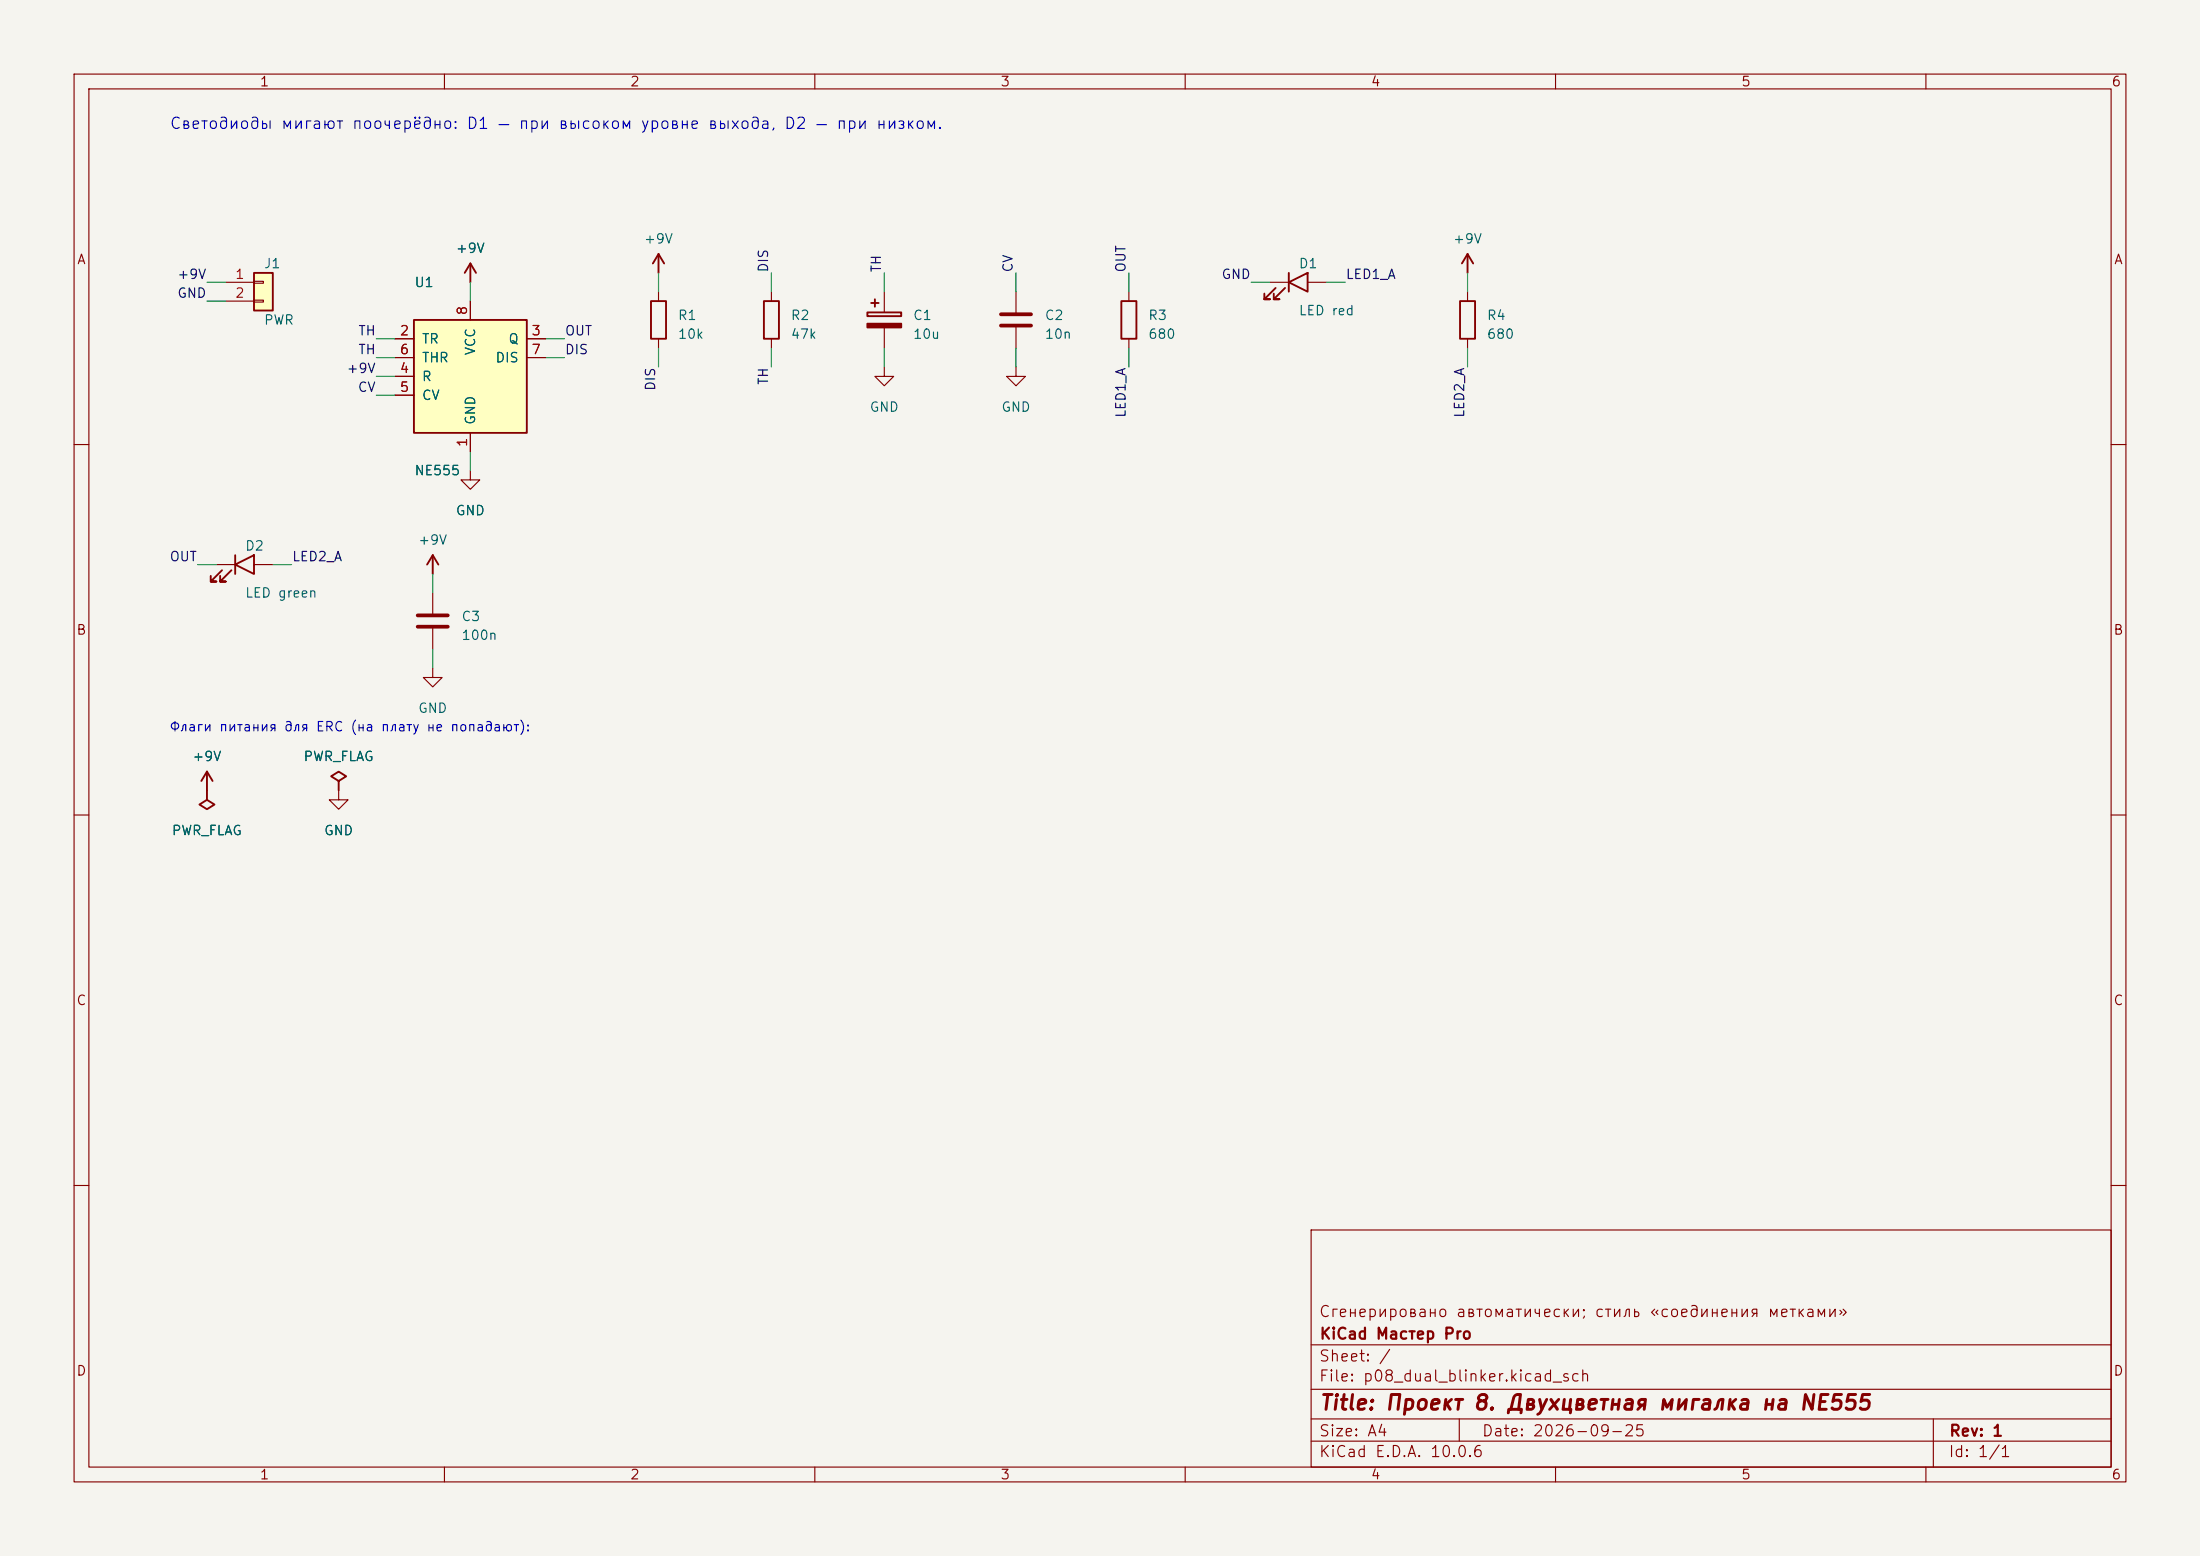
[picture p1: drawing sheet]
(kicad_sch (version 20231120) (generator "eeschema") (generator_version "8.0")
 (paper "A4")
 (title_block (title "Проект 8. Двухцветная мигалка на NE555") (date "2026-09-25") (rev "1") (company "KiCad Мастер Pro") (comment 1 "Сгенерировано автоматически; стиль «соединения метками»"))
 (lib_symbols (symbol "KiCadMaster:Conn_01x02" (pin_numbers) (pin_names (offset 0) hide) (exclude_from_sim no) (in_bom yes) (on_board yes) (property "Reference" "J" (at 0 5.08 0) (effects (font (size 1.27 1.27)))) (property "Value" "Conn_01x02" (at 0 -2.54 0) (effects (font (size 1.27 1.27)))) (property "Footprint" "" (at 0 0 0) (effects (font (size 1.27 1.27)) hide)) (property "Datasheet" "~" (at 0 0 0) (effects (font (size 1.27 1.27)) hide)) (property "Description" "Разъём" (at 0 0 0) (effects (font (size 1.27 1.27)) hide)) (symbol "Conn_01x02_0_1" (rectangle (start -1.27 3.81) (end 1.27 -1.27) (stroke (width 0.254) (type default)) (fill (type background))) (rectangle (start -1.27 2.667) (end 0 2.413) (stroke (width 0.1524) (type default)) (fill (type none))) (rectangle (start -1.27 0.127) (end 0 -0.127) (stroke (width 0.1524) (type default)) (fill (type none)))) (symbol "Conn_01x02_1_1" (pin passive line (at -5.08 2.54 0) (length 3.81) (name "Pin_1" (effects (font (size 1.27 1.27)))) (number "1" (effects (font (size 1.27 1.27))))) (pin passive line (at -5.08 0 0) (length 3.81) (name "Pin_2" (effects (font (size 1.27 1.27)))) (number "2" (effects (font (size 1.27 1.27))))))) (symbol "KiCadMaster:NE555" (pin_numbers) (pin_names (offset 1.016)) (exclude_from_sim no) (in_bom yes) (on_board yes) (property "Reference" "U" (at -7.62 12.7 0) (effects (font (size 1.27 1.27)))) (property "Value" "NE555" (at -7.62 -12.7 0) (effects (font (size 1.27 1.27)))) (property "Footprint" "" (at 0 0 0) (effects (font (size 1.27 1.27)) hide)) (property "Datasheet" "~" (at 0 0 0) (effects (font (size 1.27 1.27)) hide)) (property "Description" "Таймер NE555, DIP-8" (at 0 0 0) (effects (font (size 1.27 1.27)) hide)) (property "ki_keywords" "timer 555" (at 0 0 0) (effects (font (size 1.27 1.27)) hide)) (symbol "NE555_0_1" (rectangle (start -7.62 7.62) (end 7.62 -7.62) (stroke (width 0.254) (type default)) (fill (type background)))) (symbol "NE555_1_1" (pin input line (at -10.16 5.08 0) (length 2.54) (name "TR" (effects (font (size 1.27 1.27)))) (number "2" (effects (font (size 1.27 1.27))))) (pin input line (at -10.16 2.54 0) (length 2.54) (name "THR" (effects (font (size 1.27 1.27)))) (number "6" (effects (font (size 1.27 1.27))))) (pin input line (at -10.16 0 0) (length 2.54) (name "R" (effects (font (size 1.27 1.27)))) (number "4" (effects (font (size 1.27 1.27))))) (pin input line (at -10.16 -2.54 0) (length 2.54) (name "CV" (effects (font (size 1.27 1.27)))) (number "5" (effects (font (size 1.27 1.27))))) (pin output line (at 10.16 5.08 180) (length 2.54) (name "Q" (effects (font (size 1.27 1.27)))) (number "3" (effects (font (size 1.27 1.27))))) (pin open_collector line (at 10.16 2.54 180) (length 2.54) (name "DIS" (effects (font (size 1.27 1.27)))) (number "7" (effects (font (size 1.27 1.27))))) (pin power_in line (at 0 10.16 270) (length 2.54) (name "VCC" (effects (font (size 1.27 1.27)))) (number "8" (effects (font (size 1.27 1.27))))) (pin power_in line (at 0 -10.16 90) (length 2.54) (name "GND" (effects (font (size 1.27 1.27)))) (number "1" (effects (font (size 1.27 1.27))))))) (symbol "KiCadMaster:R" (pin_numbers hide) (pin_names (offset 0) hide) (exclude_from_sim no) (in_bom yes) (on_board yes) (property "Reference" "R" (at 2.54 0.635 0) (effects (font (size 1.27 1.27)))) (property "Value" "R" (at 2.54 -1.905 0) (effects (font (size 1.27 1.27)))) (property "Footprint" "" (at 0 0 0) (effects (font (size 1.27 1.27)) hide)) (property "Datasheet" "~" (at 0 0 0) (effects (font (size 1.27 1.27)) hide)) (property "Description" "Резистор" (at 0 0 0) (effects (font (size 1.27 1.27)) hide)) (symbol "R_0_1" (rectangle (start -1.016 -2.54) (end 1.016 2.54) (stroke (width 0.254) (type default)) (fill (type none)))) (symbol "R_1_1" (pin passive line (at 0 3.81 270) (length 1.27) (name "~" (effects (font (size 1.27 1.27)))) (number "1" (effects (font (size 1.27 1.27))))) (pin passive line (at 0 -3.81 90) (length 1.27) (name "~" (effects (font (size 1.27 1.27)))) (number "2" (effects (font (size 1.27 1.27))))))) (symbol "KiCadMaster:C_Polarized" (pin_numbers hide) (pin_names (offset 0) hide) (exclude_from_sim no) (in_bom yes) (on_board yes) (property "Reference" "C" (at 3.81 0.635 0) (effects (font (size 1.27 1.27)))) (property "Value" "C_Polarized" (at 3.81 -1.905 0) (effects (font (size 1.27 1.27)))) (property "Footprint" "" (at 0 0 0) (effects (font (size 1.27 1.27)) hide)) (property "Datasheet" "~" (at 0 0 0) (effects (font (size 1.27 1.27)) hide)) (property "Description" "Полярный конденсатор" (at 0 0 0) (effects (font (size 1.27 1.27)) hide)) (symbol "C_Polarized_0_1" (rectangle (start -2.286 0.508) (end 2.286 1.016) (stroke (width 0.254) (type default)) (fill (type none))) (rectangle (start -2.286 -1.016) (end 2.286 -0.508) (stroke (width 0.254) (type default)) (fill (type outline))) (polyline (pts (xy -1.778 2.286) (xy -0.762 2.286)) (stroke (width 0.254) (type default)) (fill (type none))) (polyline (pts (xy -1.27 2.794) (xy -1.27 1.778)) (stroke (width 0.254) (type default)) (fill (type none)))) (symbol "C_Polarized_1_1" (pin passive line (at 0 3.81 270) (length 2.794) (name "~" (effects (font (size 1.27 1.27)))) (number "1" (effects (font (size 1.27 1.27))))) (pin passive line (at 0 -3.81 90) (length 2.794) (name "~" (effects (font (size 1.27 1.27)))) (number "2" (effects (font (size 1.27 1.27))))))) (symbol "KiCadMaster:C" (pin_numbers hide) (pin_names (offset 0) hide) (exclude_from_sim no) (in_bom yes) (on_board yes) (property "Reference" "C" (at 3.81 0.635 0) (effects (font (size 1.27 1.27)))) (property "Value" "C" (at 3.81 -1.905 0) (effects (font (size 1.27 1.27)))) (property "Footprint" "" (at 0 0 0) (effects (font (size 1.27 1.27)) hide)) (property "Datasheet" "~" (at 0 0 0) (effects (font (size 1.27 1.27)) hide)) (property "Description" "Конденсатор" (at 0 0 0) (effects (font (size 1.27 1.27)) hide)) (symbol "C_0_1" (polyline (pts (xy -2.032 0.762) (xy 2.032 0.762)) (stroke (width 0.508) (type default)) (fill (type none))) (polyline (pts (xy -2.032 -0.762) (xy 2.032 -0.762)) (stroke (width 0.508) (type default)) (fill (type none)))) (symbol "C_1_1" (pin passive line (at 0 3.81 270) (length 3.048) (name "~" (effects (font (size 1.27 1.27)))) (number "1" (effects (font (size 1.27 1.27))))) (pin passive line (at 0 -3.81 90) (length 3.048) (name "~" (effects (font (size 1.27 1.27)))) (number "2" (effects (font (size 1.27 1.27))))))) (symbol "KiCadMaster:LED" (pin_numbers hide) (pin_names (offset 0) hide) (exclude_from_sim no) (in_bom yes) (on_board yes) (property "Reference" "D" (at 0 2.54 0) (effects (font (size 1.27 1.27)))) (property "Value" "LED" (at 0 -3.81 0) (effects (font (size 1.27 1.27)))) (property "Footprint" "" (at 0 0 0) (effects (font (size 1.27 1.27)) hide)) (property "Datasheet" "~" (at 0 0 0) (effects (font (size 1.27 1.27)) hide)) (property "Description" "Светодиод" (at 0 0 0) (effects (font (size 1.27 1.27)) hide)) (symbol "LED_0_1" (polyline (pts (xy 1.27 1.27) (xy 1.27 -1.27) (xy -1.27 0) (xy 1.27 1.27)) (stroke (width 0.254) (type default)) (fill (type none))) (polyline (pts (xy -1.27 1.27) (xy -1.27 -1.27)) (stroke (width 0.254) (type default)) (fill (type none))) (polyline (pts (xy -3.048 -0.762) (xy -4.572 -2.286) (xy -3.81 -2.286) (xy -4.572 -2.286) (xy -4.572 -1.524)) (stroke (width 0.254) (type default)) (fill (type none))) (polyline (pts (xy -1.778 -0.762) (xy -3.302 -2.286) (xy -2.54 -2.286) (xy -3.302 -2.286) (xy -3.302 -1.524)) (stroke (width 0.254) (type default)) (fill (type none)))) (symbol "LED_1_1" (pin passive line (at -3.81 0 0) (length 2.54) (name "K" (effects (font (size 1.27 1.27)))) (number "1" (effects (font (size 1.27 1.27))))) (pin passive line (at 3.81 0 180) (length 2.54) (name "A" (effects (font (size 1.27 1.27)))) (number "2" (effects (font (size 1.27 1.27))))))) (symbol "KiCadMaster:+9V" (power) (pin_numbers hide) (pin_names (offset 0) hide) (exclude_from_sim no) (in_bom yes) (on_board yes) (property "Reference" "#PWR" (at 0 -3.81 0) (effects (font (size 1.27 1.27)) hide)) (property "Value" "+9V" (at 0 3.556 0) (effects (font (size 1.27 1.27)))) (property "Footprint" "" (at 0 0 0) (effects (font (size 1.27 1.27)) hide)) (property "Datasheet" "~" (at 0 0 0) (effects (font (size 1.27 1.27)) hide)) (property "Description" "Символ питания: +9V" (at 0 0 0) (effects (font (size 1.27 1.27)) hide)) (symbol "+9V_0_1" (polyline (pts (xy -0.762 1.27) (xy 0 2.54)) (stroke (width 0.254) (type default)) (fill (type none))) (polyline (pts (xy 0 0) (xy 0 2.54)) (stroke (width 0.254) (type default)) (fill (type none))) (polyline (pts (xy 0 2.54) (xy 0.762 1.27)) (stroke (width 0.254) (type default)) (fill (type none)))) (symbol "+9V_1_1" (pin power_in line (at 0 0 90) (length 0) hide (name "+9V" (effects (font (size 1.27 1.27)))) (number "1" (effects (font (size 1.27 1.27))))))) (symbol "KiCadMaster:GND" (power) (pin_numbers hide) (pin_names (offset 0) hide) (exclude_from_sim no) (in_bom yes) (on_board yes) (property "Reference" "#PWR" (at 0 -6.35 0) (effects (font (size 1.27 1.27)) hide)) (property "Value" "GND" (at 0 -3.81 0) (effects (font (size 1.27 1.27)))) (property "Footprint" "" (at 0 0 0) (effects (font (size 1.27 1.27)) hide)) (property "Datasheet" "~" (at 0 0 0) (effects (font (size 1.27 1.27)) hide)) (property "Description" "Символ питания: GND" (at 0 0 0) (effects (font (size 1.27 1.27)) hide)) (symbol "GND_0_1" (polyline (pts (xy 0 0) (xy 0 -1.27) (xy 1.27 -1.27) (xy 0 -2.54) (xy -1.27 -1.27) (xy 0 -1.27)) (stroke (width 0) (type default)) (fill (type none)))) (symbol "GND_1_1" (pin power_in line (at 0 0 270) (length 0) hide (name "GND" (effects (font (size 1.27 1.27)))) (number "1" (effects (font (size 1.27 1.27))))))) (symbol "KiCadMaster:PWR_FLAG" (power) (pin_numbers hide) (pin_names (offset 0) hide) (exclude_from_sim no) (in_bom yes) (on_board yes) (property "Reference" "#FLG" (at 0 1.905 0) (effects (font (size 1.27 1.27)) hide)) (property "Value" "PWR_FLAG" (at 0 3.81 0) (effects (font (size 1.27 1.27)))) (property "Footprint" "" (at 0 0 0) (effects (font (size 1.27 1.27)) hide)) (property "Datasheet" "~" (at 0 0 0) (effects (font (size 1.27 1.27)) hide)) (property "Description" "Флаг: цепь запитана извне (для ERC)" (at 0 0 0) (effects (font (size 1.27 1.27)) hide)) (symbol "PWR_FLAG_0_1" (polyline (pts (xy 0 0) (xy 0 1.27) (xy -1.016 1.905) (xy 0 2.54) (xy 1.016 1.905) (xy 0 1.27)) (stroke (width 0.254) (type default)) (fill (type none)))) (symbol "PWR_FLAG_1_1" (pin power_out line (at 0 0 90) (length 0) hide (name "pwr" (effects (font (size 1.27 1.27)))) (number "1" (effects (font (size 1.27 1.27))))))))
 (symbol (lib_id "KiCadMaster:Conn_01x02") (at 35.56 40.64 0) (unit 1) (exclude_from_sim no) (in_bom yes) (on_board yes) (dnp no) (property "Reference" "J1" (at 35.56 35.56 0) (effects (font (size 1.27 1.27)) (justify left))) (property "Value" "PWR" (at 35.56 43.18 0) (effects (font (size 1.27 1.27)) (justify left))) (property "Footprint" "Connector_PinHeader_2.54mm:PinHeader_1x02_P2.54mm_Vertical" (at 35.56 40.64 0) (effects (font (size 1.27 1.27)) hide)) (property "Datasheet" "~" (at 35.56 40.64 0) (effects (font (size 1.27 1.27)) hide)) (property "Description" "Питание 5–12 В (например батарея 9 В)" (at 35.56 40.64 0) (effects (font (size 1.27 1.27)) hide)) (pin "1") (pin "2"))
 (wire (pts (xy 30.48 38.1) (xy 27.94 38.1)) (stroke (width 0) (type default)))
 (label "+9V" (at 27.94 38.1 180) (fields_autoplaced yes) (effects (font (size 1.27 1.27)) (justify right bottom)))
 (wire (pts (xy 30.48 40.64) (xy 27.94 40.64)) (stroke (width 0) (type default)))
 (label "GND" (at 27.94 40.64 180) (fields_autoplaced yes) (effects (font (size 1.27 1.27)) (justify right bottom)))
 (symbol (lib_id "KiCadMaster:NE555") (at 63.5 50.8 0) (unit 1) (exclude_from_sim no) (in_bom yes) (on_board yes) (dnp no) (property "Reference" "U1" (at 55.88 38.1 0) (effects (font (size 1.27 1.27)) (justify left))) (property "Value" "NE555" (at 55.88 63.5 0) (effects (font (size 1.27 1.27)) (justify left))) (property "Footprint" "Package_DIP:DIP-8_W7.62mm" (at 63.5 50.8 0) (effects (font (size 1.27 1.27)) hide)) (property "Datasheet" "~" (at 63.5 50.8 0) (effects (font (size 1.27 1.27)) hide)) (property "Description" "Таймер" (at 63.5 50.8 0) (effects (font (size 1.27 1.27)) hide)) (pin "2") (pin "6") (pin "4") (pin "5") (pin "3") (pin "7") (pin "8") (pin "1"))
 (wire (pts (xy 53.34 45.72) (xy 50.8 45.72)) (stroke (width 0) (type default)))
 (label "TH" (at 50.8 45.72 180) (fields_autoplaced yes) (effects (font (size 1.27 1.27)) (justify right bottom)))
 (wire (pts (xy 53.34 48.26) (xy 50.8 48.26)) (stroke (width 0) (type default)))
 (label "TH" (at 50.8 48.26 180) (fields_autoplaced yes) (effects (font (size 1.27 1.27)) (justify right bottom)))
 (wire (pts (xy 53.34 50.8) (xy 50.8 50.8)) (stroke (width 0) (type default)))
 (label "+9V" (at 50.8 50.8 180) (fields_autoplaced yes) (effects (font (size 1.27 1.27)) (justify right bottom)))
 (wire (pts (xy 53.34 53.34) (xy 50.8 53.34)) (stroke (width 0) (type default)))
 (label "CV" (at 50.8 53.34 180) (fields_autoplaced yes) (effects (font (size 1.27 1.27)) (justify right bottom)))
 (wire (pts (xy 73.66 45.72) (xy 76.2 45.72)) (stroke (width 0) (type default)))
 (label "OUT" (at 76.2 45.72 0) (fields_autoplaced yes) (effects (font (size 1.27 1.27)) (justify left bottom)))
 (wire (pts (xy 73.66 48.26) (xy 76.2 48.26)) (stroke (width 0) (type default)))
 (label "DIS" (at 76.2 48.26 0) (fields_autoplaced yes) (effects (font (size 1.27 1.27)) (justify left bottom)))
 (wire (pts (xy 63.5 40.64) (xy 63.5 38.1)) (stroke (width 0) (type default)))
 (symbol (lib_id "KiCadMaster:+9V") (at 63.5 38.1 0) (unit 1) (exclude_from_sim no) (in_bom yes) (on_board yes) (dnp no) (property "Reference" "#PWR01" (at 63.5 38.1 0) (effects (font (size 1.27 1.27)) hide)) (property "Value" "+9V" (at 63.5 33.5 0) (effects (font (size 1.27 1.27)))) (property "Footprint" "" (at 63.5 38.1 0) (effects (font (size 1.27 1.27)) hide)) (property "Datasheet" "" (at 63.5 38.1 0) (effects (font (size 1.27 1.27)) hide)) (property "Description" "" (at 63.5 38.1 0) (effects (font (size 1.27 1.27)) hide)) (pin "1"))
 (wire (pts (xy 63.5 60.96) (xy 63.5 63.5)) (stroke (width 0) (type default)))
 (symbol (lib_id "KiCadMaster:GND") (at 63.5 63.5 0) (unit 1) (exclude_from_sim no) (in_bom yes) (on_board yes) (dnp no) (property "Reference" "#PWR02" (at 63.5 63.5 0) (effects (font (size 1.27 1.27)) hide)) (property "Value" "GND" (at 63.5 68.9 0) (effects (font (size 1.27 1.27)))) (property "Footprint" "" (at 63.5 63.5 0) (effects (font (size 1.27 1.27)) hide)) (property "Datasheet" "" (at 63.5 63.5 0) (effects (font (size 1.27 1.27)) hide)) (property "Description" "" (at 63.5 63.5 0) (effects (font (size 1.27 1.27)) hide)) (pin "1"))
 (symbol (lib_id "KiCadMaster:R") (at 88.9 43.18 0) (unit 1) (exclude_from_sim no) (in_bom yes) (on_board yes) (dnp no) (property "Reference" "R1" (at 91.44 42.545 0) (effects (font (size 1.27 1.27)) (justify left))) (property "Value" "10k" (at 91.44 45.085 0) (effects (font (size 1.27 1.27)) (justify left))) (property "Footprint" "Resistor_THT:R_Axial_DIN0207_L6.3mm_D2.5mm_P10.16mm_Horizontal" (at 88.9 43.18 0) (effects (font (size 1.27 1.27)) hide)) (property "Datasheet" "~" (at 88.9 43.18 0) (effects (font (size 1.27 1.27)) hide)) (property "Description" "R1" (at 88.9 43.18 0) (effects (font (size 1.27 1.27)) hide)) (pin "1") (pin "2"))
 (wire (pts (xy 88.9 39.37) (xy 88.9 36.83)) (stroke (width 0) (type default)))
 (symbol (lib_id "KiCadMaster:+9V") (at 88.9 36.83 0) (unit 1) (exclude_from_sim no) (in_bom yes) (on_board yes) (dnp no) (property "Reference" "#PWR03" (at 88.9 36.83 0) (effects (font (size 1.27 1.27)) hide)) (property "Value" "+9V" (at 88.9 32.23 0) (effects (font (size 1.27 1.27)))) (property "Footprint" "" (at 88.9 36.83 0) (effects (font (size 1.27 1.27)) hide)) (property "Datasheet" "" (at 88.9 36.83 0) (effects (font (size 1.27 1.27)) hide)) (property "Description" "" (at 88.9 36.83 0) (effects (font (size 1.27 1.27)) hide)) (pin "1"))
 (wire (pts (xy 88.9 46.99) (xy 88.9 49.53)) (stroke (width 0) (type default)))
 (label "DIS" (at 88.9 49.53 270) (fields_autoplaced yes) (effects (font (size 1.27 1.27)) (justify right bottom)))
 (symbol (lib_id "KiCadMaster:R") (at 104.14 43.18 0) (unit 1) (exclude_from_sim no) (in_bom yes) (on_board yes) (dnp no) (property "Reference" "R2" (at 106.68 42.545 0) (effects (font (size 1.27 1.27)) (justify left))) (property "Value" "47k" (at 106.68 45.085 0) (effects (font (size 1.27 1.27)) (justify left))) (property "Footprint" "Resistor_THT:R_Axial_DIN0207_L6.3mm_D2.5mm_P10.16mm_Horizontal" (at 104.14 43.18 0) (effects (font (size 1.27 1.27)) hide)) (property "Datasheet" "~" (at 104.14 43.18 0) (effects (font (size 1.27 1.27)) hide)) (property "Description" "R2" (at 104.14 43.18 0) (effects (font (size 1.27 1.27)) hide)) (pin "1") (pin "2"))
 (wire (pts (xy 104.14 39.37) (xy 104.14 36.83)) (stroke (width 0) (type default)))
 (label "DIS" (at 104.14 36.83 90) (fields_autoplaced yes) (effects (font (size 1.27 1.27)) (justify left bottom)))
 (wire (pts (xy 104.14 46.99) (xy 104.14 49.53)) (stroke (width 0) (type default)))
 (label "TH" (at 104.14 49.53 270) (fields_autoplaced yes) (effects (font (size 1.27 1.27)) (justify right bottom)))
 (symbol (lib_id "KiCadMaster:C_Polarized") (at 119.38 43.18 0) (unit 1) (exclude_from_sim no) (in_bom yes) (on_board yes) (dnp no) (property "Reference" "C1" (at 123.19 42.545 0) (effects (font (size 1.27 1.27)) (justify left))) (property "Value" "10u" (at 123.19 45.085 0) (effects (font (size 1.27 1.27)) (justify left))) (property "Footprint" "Capacitor_THT:CP_Radial_D5.0mm_P2.00mm" (at 119.38 43.18 0) (effects (font (size 1.27 1.27)) hide)) (property "Datasheet" "~" (at 119.38 43.18 0) (effects (font (size 1.27 1.27)) hide)) (property "Description" "Времязадающий" (at 119.38 43.18 0) (effects (font (size 1.27 1.27)) hide)) (pin "1") (pin "2"))
 (wire (pts (xy 119.38 39.37) (xy 119.38 36.83)) (stroke (width 0) (type default)))
 (label "TH" (at 119.38 36.83 90) (fields_autoplaced yes) (effects (font (size 1.27 1.27)) (justify left bottom)))
 (wire (pts (xy 119.38 46.99) (xy 119.38 49.53)) (stroke (width 0) (type default)))
 (symbol (lib_id "KiCadMaster:GND") (at 119.38 49.53 0) (unit 1) (exclude_from_sim no) (in_bom yes) (on_board yes) (dnp no) (property "Reference" "#PWR04" (at 119.38 49.53 0) (effects (font (size 1.27 1.27)) hide)) (property "Value" "GND" (at 119.38 54.93 0) (effects (font (size 1.27 1.27)))) (property "Footprint" "" (at 119.38 49.53 0) (effects (font (size 1.27 1.27)) hide)) (property "Datasheet" "" (at 119.38 49.53 0) (effects (font (size 1.27 1.27)) hide)) (property "Description" "" (at 119.38 49.53 0) (effects (font (size 1.27 1.27)) hide)) (pin "1"))
 (symbol (lib_id "KiCadMaster:C") (at 137.16 43.18 0) (unit 1) (exclude_from_sim no) (in_bom yes) (on_board yes) (dnp no) (property "Reference" "C2" (at 140.97 42.545 0) (effects (font (size 1.27 1.27)) (justify left))) (property "Value" "10n" (at 140.97 45.085 0) (effects (font (size 1.27 1.27)) (justify left))) (property "Footprint" "Capacitor_THT:C_Disc_D5.0mm_W2.5mm_P5.00mm" (at 137.16 43.18 0) (effects (font (size 1.27 1.27)) hide)) (property "Datasheet" "~" (at 137.16 43.18 0) (effects (font (size 1.27 1.27)) hide)) (property "Description" "Фильтр CV" (at 137.16 43.18 0) (effects (font (size 1.27 1.27)) hide)) (pin "1") (pin "2"))
 (wire (pts (xy 137.16 39.37) (xy 137.16 36.83)) (stroke (width 0) (type default)))
 (label "CV" (at 137.16 36.83 90) (fields_autoplaced yes) (effects (font (size 1.27 1.27)) (justify left bottom)))
 (wire (pts (xy 137.16 46.99) (xy 137.16 49.53)) (stroke (width 0) (type default)))
 (symbol (lib_id "KiCadMaster:GND") (at 137.16 49.53 0) (unit 1) (exclude_from_sim no) (in_bom yes) (on_board yes) (dnp no) (property "Reference" "#PWR05" (at 137.16 49.53 0) (effects (font (size 1.27 1.27)) hide)) (property "Value" "GND" (at 137.16 54.93 0) (effects (font (size 1.27 1.27)))) (property "Footprint" "" (at 137.16 49.53 0) (effects (font (size 1.27 1.27)) hide)) (property "Datasheet" "" (at 137.16 49.53 0) (effects (font (size 1.27 1.27)) hide)) (property "Description" "" (at 137.16 49.53 0) (effects (font (size 1.27 1.27)) hide)) (pin "1"))
 (symbol (lib_id "KiCadMaster:R") (at 152.4 43.18 0) (unit 1) (exclude_from_sim no) (in_bom yes) (on_board yes) (dnp no) (property "Reference" "R3" (at 154.94 42.545 0) (effects (font (size 1.27 1.27)) (justify left))) (property "Value" "680" (at 154.94 45.085 0) (effects (font (size 1.27 1.27)) (justify left))) (property "Footprint" "Resistor_THT:R_Axial_DIN0207_L6.3mm_D2.5mm_P10.16mm_Horizontal" (at 152.4 43.18 0) (effects (font (size 1.27 1.27)) hide)) (property "Datasheet" "~" (at 152.4 43.18 0) (effects (font (size 1.27 1.27)) hide)) (property "Description" "Ток D1" (at 152.4 43.18 0) (effects (font (size 1.27 1.27)) hide)) (pin "1") (pin "2"))
 (wire (pts (xy 152.4 39.37) (xy 152.4 36.83)) (stroke (width 0) (type default)))
 (label "OUT" (at 152.4 36.83 90) (fields_autoplaced yes) (effects (font (size 1.27 1.27)) (justify left bottom)))
 (wire (pts (xy 152.4 46.99) (xy 152.4 49.53)) (stroke (width 0) (type default)))
 (label "LED1_A" (at 152.4 49.53 270) (fields_autoplaced yes) (effects (font (size 1.27 1.27)) (justify right bottom)))
 (symbol (lib_id "KiCadMaster:LED") (at 175.26 38.1 0) (unit 1) (exclude_from_sim no) (in_bom yes) (on_board yes) (dnp no) (property "Reference" "D1" (at 175.26 35.56 0) (effects (font (size 1.27 1.27)) (justify left))) (property "Value" "LED red" (at 175.26 41.91 0) (effects (font (size 1.27 1.27)) (justify left))) (property "Footprint" "LED_THT:LED_D5.0mm" (at 175.26 38.1 0) (effects (font (size 1.27 1.27)) hide)) (property "Datasheet" "~" (at 175.26 38.1 0) (effects (font (size 1.27 1.27)) hide)) (property "Description" "Горит при OUT = 1" (at 175.26 38.1 0) (effects (font (size 1.27 1.27)) hide)) (pin "1") (pin "2"))
 (wire (pts (xy 171.45 38.1) (xy 168.91 38.1)) (stroke (width 0) (type default)))
 (label "GND" (at 168.91 38.1 180) (fields_autoplaced yes) (effects (font (size 1.27 1.27)) (justify right bottom)))
 (wire (pts (xy 179.07 38.1) (xy 181.61 38.1)) (stroke (width 0) (type default)))
 (label "LED1_A" (at 181.61 38.1 0) (fields_autoplaced yes) (effects (font (size 1.27 1.27)) (justify left bottom)))
 (symbol (lib_id "KiCadMaster:R") (at 198.12 43.18 0) (unit 1) (exclude_from_sim no) (in_bom yes) (on_board yes) (dnp no) (property "Reference" "R4" (at 200.66 42.545 0) (effects (font (size 1.27 1.27)) (justify left))) (property "Value" "680" (at 200.66 45.085 0) (effects (font (size 1.27 1.27)) (justify left))) (property "Footprint" "Resistor_THT:R_Axial_DIN0207_L6.3mm_D2.5mm_P10.16mm_Horizontal" (at 198.12 43.18 0) (effects (font (size 1.27 1.27)) hide)) (property "Datasheet" "~" (at 198.12 43.18 0) (effects (font (size 1.27 1.27)) hide)) (property "Description" "Ток D2" (at 198.12 43.18 0) (effects (font (size 1.27 1.27)) hide)) (pin "1") (pin "2"))
 (wire (pts (xy 198.12 39.37) (xy 198.12 36.83)) (stroke (width 0) (type default)))
 (symbol (lib_id "KiCadMaster:+9V") (at 198.12 36.83 0) (unit 1) (exclude_from_sim no) (in_bom yes) (on_board yes) (dnp no) (property "Reference" "#PWR06" (at 198.12 36.83 0) (effects (font (size 1.27 1.27)) hide)) (property "Value" "+9V" (at 198.12 32.23 0) (effects (font (size 1.27 1.27)))) (property "Footprint" "" (at 198.12 36.83 0) (effects (font (size 1.27 1.27)) hide)) (property "Datasheet" "" (at 198.12 36.83 0) (effects (font (size 1.27 1.27)) hide)) (property "Description" "" (at 198.12 36.83 0) (effects (font (size 1.27 1.27)) hide)) (pin "1"))
 (wire (pts (xy 198.12 46.99) (xy 198.12 49.53)) (stroke (width 0) (type default)))
 (label "LED2_A" (at 198.12 49.53 270) (fields_autoplaced yes) (effects (font (size 1.27 1.27)) (justify right bottom)))
 (symbol (lib_id "KiCadMaster:LED") (at 33.02 76.2 0) (unit 1) (exclude_from_sim no) (in_bom yes) (on_board yes) (dnp no) (property "Reference" "D2" (at 33.02 73.66 0) (effects (font (size 1.27 1.27)) (justify left))) (property "Value" "LED green" (at 33.02 80.01 0) (effects (font (size 1.27 1.27)) (justify left))) (property "Footprint" "LED_THT:LED_D5.0mm" (at 33.02 76.2 0) (effects (font (size 1.27 1.27)) hide)) (property "Datasheet" "~" (at 33.02 76.2 0) (effects (font (size 1.27 1.27)) hide)) (property "Description" "Горит при OUT = 0" (at 33.02 76.2 0) (effects (font (size 1.27 1.27)) hide)) (pin "1") (pin "2"))
 (wire (pts (xy 29.21 76.2) (xy 26.67 76.2)) (stroke (width 0) (type default)))
 (label "OUT" (at 26.67 76.2 180) (fields_autoplaced yes) (effects (font (size 1.27 1.27)) (justify right bottom)))
 (wire (pts (xy 36.83 76.2) (xy 39.37 76.2)) (stroke (width 0) (type default)))
 (label "LED2_A" (at 39.37 76.2 0) (fields_autoplaced yes) (effects (font (size 1.27 1.27)) (justify left bottom)))
 (symbol (lib_id "KiCadMaster:C") (at 58.42 83.82 0) (unit 1) (exclude_from_sim no) (in_bom yes) (on_board yes) (dnp no) (property "Reference" "C3" (at 62.23 83.185 0) (effects (font (size 1.27 1.27)) (justify left))) (property "Value" "100n" (at 62.23 85.725 0) (effects (font (size 1.27 1.27)) (justify left))) (property "Footprint" "Capacitor_THT:C_Disc_D5.0mm_W2.5mm_P5.00mm" (at 58.42 83.82 0) (effects (font (size 1.27 1.27)) hide)) (property "Datasheet" "~" (at 58.42 83.82 0) (effects (font (size 1.27 1.27)) hide)) (property "Description" "Развязка" (at 58.42 83.82 0) (effects (font (size 1.27 1.27)) hide)) (pin "1") (pin "2"))
 (wire (pts (xy 58.42 80.01) (xy 58.42 77.47)) (stroke (width 0) (type default)))
 (symbol (lib_id "KiCadMaster:+9V") (at 58.42 77.47 0) (unit 1) (exclude_from_sim no) (in_bom yes) (on_board yes) (dnp no) (property "Reference" "#PWR07" (at 58.42 77.47 0) (effects (font (size 1.27 1.27)) hide)) (property "Value" "+9V" (at 58.42 72.87 0) (effects (font (size 1.27 1.27)))) (property "Footprint" "" (at 58.42 77.47 0) (effects (font (size 1.27 1.27)) hide)) (property "Datasheet" "" (at 58.42 77.47 0) (effects (font (size 1.27 1.27)) hide)) (property "Description" "" (at 58.42 77.47 0) (effects (font (size 1.27 1.27)) hide)) (pin "1"))
 (wire (pts (xy 58.42 87.63) (xy 58.42 90.17)) (stroke (width 0) (type default)))
 (symbol (lib_id "KiCadMaster:GND") (at 58.42 90.17 0) (unit 1) (exclude_from_sim no) (in_bom yes) (on_board yes) (dnp no) (property "Reference" "#PWR08" (at 58.42 90.17 0) (effects (font (size 1.27 1.27)) hide)) (property "Value" "GND" (at 58.42 95.57 0) (effects (font (size 1.27 1.27)))) (property "Footprint" "" (at 58.42 90.17 0) (effects (font (size 1.27 1.27)) hide)) (property "Datasheet" "" (at 58.42 90.17 0) (effects (font (size 1.27 1.27)) hide)) (property "Description" "" (at 58.42 90.17 0) (effects (font (size 1.27 1.27)) hide)) (pin "1"))
 (text "Флаги питания для ERC (на плату не попадают):" (exclude_from_sim no) (at 22.86 99.06 0) (effects (font (size 1.27 1.27)) (justify left bottom)))
 (symbol (lib_id "KiCadMaster:+9V") (at 27.94 106.68 0) (unit 1) (exclude_from_sim no) (in_bom yes) (on_board yes) (dnp no) (property "Reference" "#PWR09" (at 27.94 106.68 0) (effects (font (size 1.27 1.27)) hide)) (property "Value" "+9V" (at 27.94 102.08 0) (effects (font (size 1.27 1.27)))) (property "Footprint" "" (at 27.94 106.68 0) (effects (font (size 1.27 1.27)) hide)) (property "Datasheet" "" (at 27.94 106.68 0) (effects (font (size 1.27 1.27)) hide)) (property "Description" "" (at 27.94 106.68 0) (effects (font (size 1.27 1.27)) hide)) (pin "1"))
 (symbol (lib_id "KiCadMaster:PWR_FLAG") (at 27.94 106.68 180) (unit 1) (exclude_from_sim no) (in_bom yes) (on_board yes) (dnp no) (property "Reference" "#FLG10" (at 27.94 106.68 0) (effects (font (size 1.27 1.27)) hide)) (property "Value" "PWR_FLAG" (at 27.94 112.08 0) (effects (font (size 1.27 1.27)))) (property "Footprint" "" (at 27.94 106.68 0) (effects (font (size 1.27 1.27)) hide)) (property "Datasheet" "" (at 27.94 106.68 0) (effects (font (size 1.27 1.27)) hide)) (property "Description" "" (at 27.94 106.68 0) (effects (font (size 1.27 1.27)) hide)) (pin "1"))
 (symbol (lib_id "KiCadMaster:GND") (at 45.72 106.68 0) (unit 1) (exclude_from_sim no) (in_bom yes) (on_board yes) (dnp no) (property "Reference" "#PWR11" (at 45.72 106.68 0) (effects (font (size 1.27 1.27)) hide)) (property "Value" "GND" (at 45.72 112.08 0) (effects (font (size 1.27 1.27)))) (property "Footprint" "" (at 45.72 106.68 0) (effects (font (size 1.27 1.27)) hide)) (property "Datasheet" "" (at 45.72 106.68 0) (effects (font (size 1.27 1.27)) hide)) (property "Description" "" (at 45.72 106.68 0) (effects (font (size 1.27 1.27)) hide)) (pin "1"))
 (symbol (lib_id "KiCadMaster:PWR_FLAG") (at 45.72 106.68 0) (unit 1) (exclude_from_sim no) (in_bom yes) (on_board yes) (dnp no) (property "Reference" "#FLG12" (at 45.72 106.68 0) (effects (font (size 1.27 1.27)) hide)) (property "Value" "PWR_FLAG" (at 45.72 102.08 0) (effects (font (size 1.27 1.27)))) (property "Footprint" "" (at 45.72 106.68 0) (effects (font (size 1.27 1.27)) hide)) (property "Datasheet" "" (at 45.72 106.68 0) (effects (font (size 1.27 1.27)) hide)) (property "Description" "" (at 45.72 106.68 0) (effects (font (size 1.27 1.27)) hide)) (pin "1"))
 (text "Светодиоды мигают поочерёдно: D1 — при высоком уровне выхода, D2 — при низком." (exclude_from_sim no) (at 22.86 17.78 0) (effects (font (size 1.524 1.524)) (justify left bottom)))
 (sheet_instances (path "" (page "1"))))
